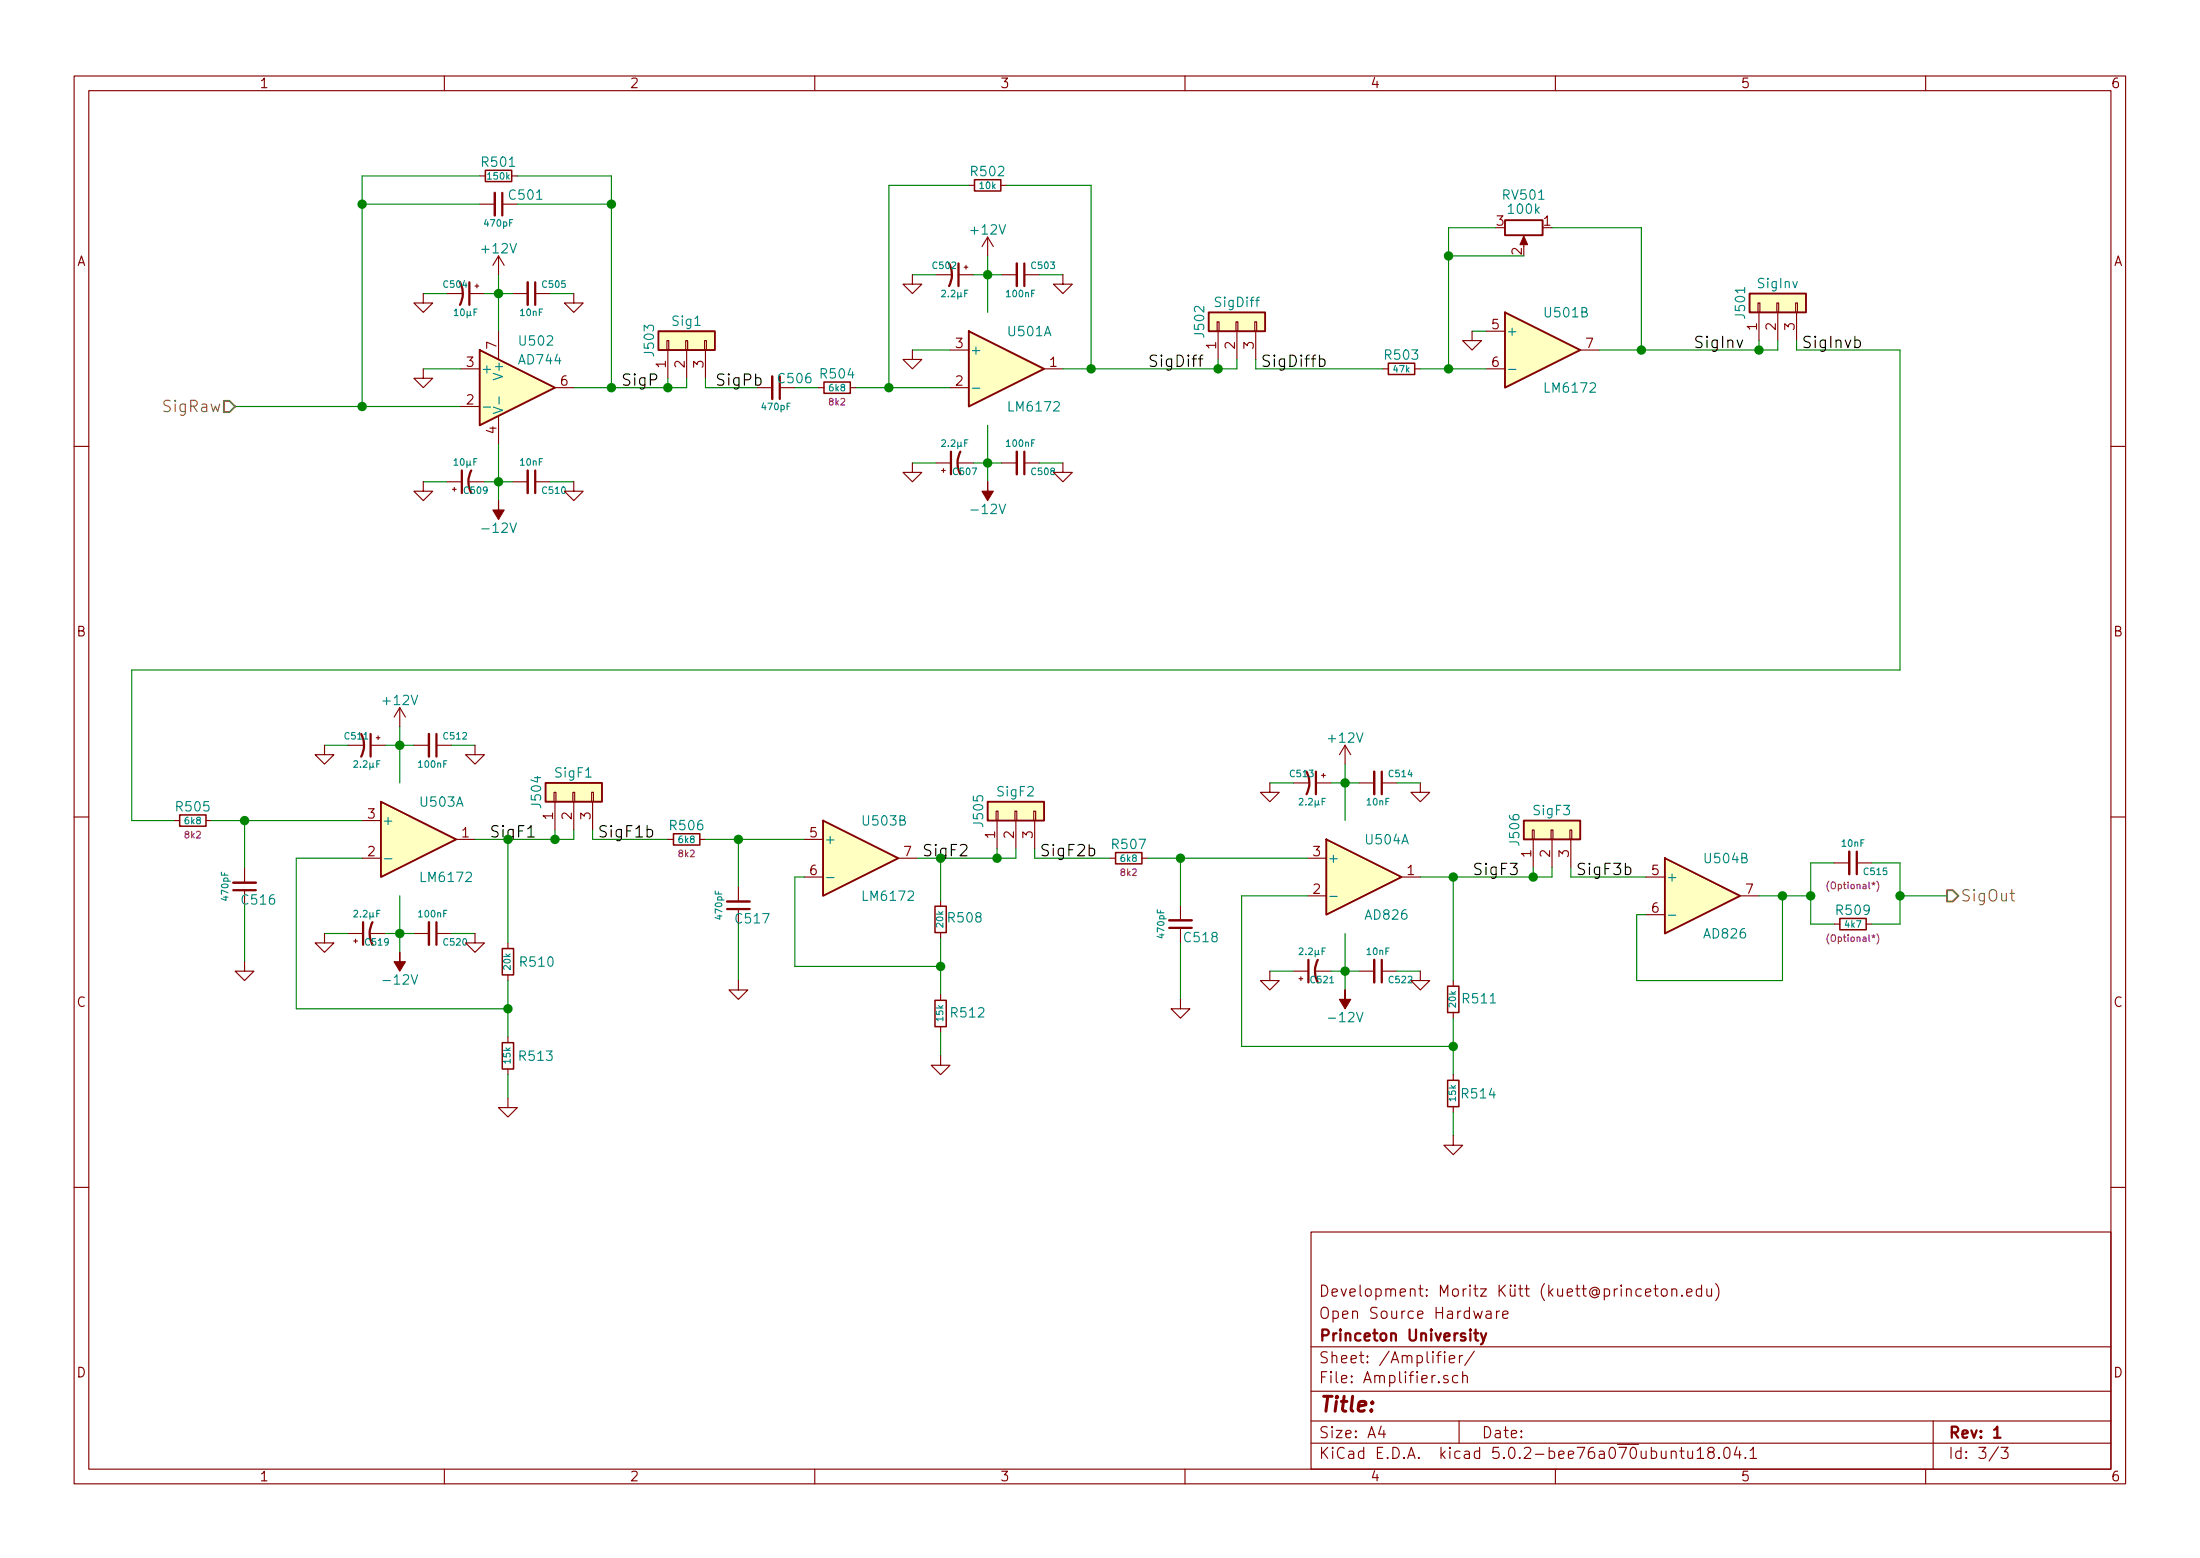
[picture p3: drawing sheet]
EESchema Schematic File Version 4
LIBS:Battery_Management
LIBS:Connector
LIBS:Diode
LIBS:DSP_Microchip_DSPIC33
LIBS:Graphic
LIBS:LED
LIBS:MCU_Microchip_PIC10
LIBS:MCU_Microchip_PIC12
LIBS:MCU_Microchip_PIC16
LIBS:MCU_Microchip_PIC18
LIBS:MCU_Microchip_PIC24
LIBS:MCU_Microchip_PIC32
LIBS:MCU_NXP_Kinetis
LIBS:MCU_NXP_LPC
LIBS:MCU_NXP_S08
LIBS:MCU_ST_STM8
LIBS:MCU_Texas_MSP430
LIBS:Mechanical
LIBS:Motor
LIBS:power
LIBS:Power_Management
LIBS:pspice
LIBS:Relay
LIBS:Sensor_Current
LIBS:Switch
LIBS:Transformer
LIBS:Valve
LIBS:Apple2_bus
LIBS:ibx
EELAYER 26 0
EELAYER END
$Descr A4 11693 8268
encoding utf-8
Sheet 5 3
Title ""
Date ""
Rev "1"
Comp "Princeton University"
Comment1 "Open Source Hardware"
Comment2 "Development: Moritz Kütt (kuett@princeton.edu)"
Comment3 ""
Comment4 ""
$EndDescr
Wire Wire Line
	1250 2150 2450 2150
Text HLabel 1250 2150 0    60   Input ~ 0
SigRaw
$Comp
L Amplifier_Operational:OP179GS U502
U 1 1
P 2750 2050
F 0 "U502" H 2750 2300 50  0000 L CNN
F 1 "AD744" H 2750 2200 50  0000 L CNN
F 2 "Housings_DIP:DIP-8_W7.62mm" H 2650 1850 50  0001 L CNN
F 3 "" H 2900 2200 50  0001 C CNN
	1    2750 2050
	1    0    0    -1  
$EndComp
Wire Wire Line
	2250 1950 2450 1950
$Comp
L power:GND #PWR067
U 1 1
P 2250 1950
F 0 "#PWR067" H 2250 1700 50  0001 C CNN
F 1 "GND" H 2250 1800 50  0001 C CNN
F 2 "" H 2250 1950 50  0001 C CNN
F 3 "" H 2250 1950 50  0001 C CNN
	1    2250 1950
	1    0    0    -1  
$EndComp
Wire Wire Line
	2650 1450 2650 1750
$Comp
L Device:C_Small C505
U 1 1
P 2825 1550
F 0 "C505" V 2775 1600 35  0000 L CNN
F 1 "10nF" V 2925 1550 35  0000 C CNN
F 2 "Capacitors_THT:C_Disc_D3.8mm_W2.6mm_P2.50mm" H 2825 1550 50  0001 C CNN
F 3 "" H 2825 1550 50  0001 C CNN
	1    2825 1550
	0    1    1    0   
$EndComp
$Comp
L Device:CP1_Small C504
U 1 1
P 2475 1550
F 0 "C504" V 2425 1425 35  0000 L CNN
F 1 "10µF" V 2575 1550 35  0000 C CNN
F 2 "Capacitors_THT:CP_Radial_D5.0mm_P2.50mm" H 2475 1550 50  0001 C CNN
F 3 "" H 2475 1550 50  0001 C CNN
	1    2475 1550
	0    1    1    0   
$EndComp
Wire Wire Line
	2575 1550 2725 1550
Connection ~ 2650 1550
Wire Wire Line
	2375 1550 2250 1550
$Comp
L power:GND #PWR068
U 1 1
P 2250 1550
F 0 "#PWR068" H 2250 1300 50  0001 C CNN
F 1 "GND" H 2250 1400 50  0001 C CNN
F 2 "" H 2250 1550 50  0001 C CNN
F 3 "" H 2250 1550 50  0001 C CNN
	1    2250 1550
	1    0    0    -1  
$EndComp
Wire Wire Line
	2925 1550 3050 1550
$Comp
L power:GND #PWR069
U 1 1
P 3050 1550
F 0 "#PWR069" H 3050 1300 50  0001 C CNN
F 1 "GND" H 3050 1400 50  0001 C CNN
F 2 "" H 3050 1550 50  0001 C CNN
F 3 "" H 3050 1550 50  0001 C CNN
	1    3050 1550
	-1   0    0    -1  
$EndComp
$Comp
L power:+12V #PWR070
U 1 1
P 2650 1450
F 0 "#PWR070" H 2650 1300 50  0001 C CNN
F 1 "+12V" H 2650 1590 50  0000 C CNN
F 2 "" H 2650 1450 50  0001 C CNN
F 3 "" H 2650 1450 50  0001 C CNN
	1    2650 1450
	1    0    0    -1  
$EndComp
$Comp
L Device:R_Small R501
U 1 1
P 2650 925
F 0 "R501" V 2575 925 50  0000 C CNN
F 1 "150k" V 2650 925 35  0000 C CNN
F 2 "Resistors_THT:R_Axial_DIN0207_L6.3mm_D2.5mm_P10.16mm_Horizontal" H 2650 925 50  0001 C CNN
F 3 "" H 2650 925 50  0001 C CNN
	1    2650 925 
	0    1    1    0   
$EndComp
$Comp
L Device:C_Small C501
U 1 1
P 2650 1075
F 0 "C501" V 2600 1220 50  0000 C CNN
F 1 "470pF" V 2750 1075 35  0000 C CNN
F 2 "Capacitors_THT:C_Rect_L7.0mm_W3.5mm_P5.00mm" H 2650 1075 50  0001 C CNN
F 3 "" H 2650 1075 50  0001 C CNN
	1    2650 1075
	0    1    1    0   
$EndComp
Wire Wire Line
	2550 925  1925 925 
Wire Wire Line
	1925 925  1925 2150
Connection ~ 1925 2150
Wire Wire Line
	2550 1075 1925 1075
Connection ~ 1925 1075
Wire Wire Line
	3050 2050 3650 2050
Wire Wire Line
	2750 1075 3250 1075
Wire Wire Line
	3250 925  3250 2050
Connection ~ 3250 2050
Wire Wire Line
	2750 925  3250 925 
Connection ~ 3250 1075
$Comp
L Device:C_Small C506
U 1 1
P 4125 2050
F 0 "C506" V 4075 2150 50  0000 C CNN
F 1 "470pF" V 4225 2050 35  0000 C CNN
F 2 "Capacitors_THT:C_Rect_L7.0mm_W3.5mm_P5.00mm" H 4125 2050 50  0001 C CNN
F 3 "" H 4125 2050 50  0001 C CNN
	1    4125 2050
	0    1    1    0   
$EndComp
Text Label 3300 2050 0    60   ~ 0
SigP
$Comp
L Amplifier_Operational:LM6172 U501
U 1 1
P 5350 1950
F 0 "U501" H 5350 2150 50  0000 L CNN
F 1 "LM6172" H 5350 1750 50  0000 L CNN
F 2 "Housings_DIP:DIP-8_W7.62mm" H 5350 1950 50  0001 C CNN
F 3 "" H 5350 1950 50  0001 C CNN
	1    5350 1950
	1    0    0    -1  
$EndComp
Wire Wire Line
	4225 2050 4350 2050
$Comp
L Device:R_Small R504
U 1 1
P 4450 2050
F 0 "R504" V 4375 2050 50  0000 C CNN
F 1 "6k8" V 4450 2050 35  0000 C CNN
F 2 "Resistors_THT:R_Axial_DIN0207_L6.3mm_D2.5mm_P10.16mm_Horizontal" H 4450 2050 50  0001 C CNN
F 3 "" H 4450 2050 50  0001 C CNN
F 4 "8k2" V 4525 2050 35  0000 C CNN "UKNI"
	1    4450 2050
	0    1    1    0   
$EndComp
Wire Wire Line
	4550 2050 5050 2050
Wire Wire Line
	7900 1750 7825 1750
$Comp
L power:GND #PWR071
U 1 1
P 7825 1750
F 0 "#PWR071" H 7825 1500 50  0001 C CNN
F 1 "GND" H 7825 1600 50  0001 C CNN
F 2 "" H 7825 1750 50  0001 C CNN
F 3 "" H 7825 1750 50  0001 C CNN
	1    7825 1750
	1    0    0    -1  
$EndComp
Wire Wire Line
	5250 1350 5250 1650
$Comp
L Device:C_Small C503
U 1 1
P 5425 1450
F 0 "C503" V 5375 1500 35  0000 L CNN
F 1 "100nF" V 5525 1450 35  0000 C CNN
F 2 "Capacitors_THT:C_Disc_D3.8mm_W2.6mm_P2.50mm" H 5425 1450 50  0001 C CNN
F 3 "" H 5425 1450 50  0001 C CNN
	1    5425 1450
	0    1    1    0   
$EndComp
$Comp
L Device:CP1_Small C502
U 1 1
P 5075 1450
F 0 "C502" V 5025 1325 35  0000 L CNN
F 1 "2.2µF" V 5175 1450 35  0000 C CNN
F 2 "Capacitors_THT:CP_Radial_D5.0mm_P2.50mm" H 5075 1450 50  0001 C CNN
F 3 "" H 5075 1450 50  0001 C CNN
	1    5075 1450
	0    1    1    0   
$EndComp
Wire Wire Line
	5175 1450 5325 1450
Connection ~ 5250 1450
Wire Wire Line
	4975 1450 4850 1450
$Comp
L power:GND #PWR072
U 1 1
P 4850 1450
F 0 "#PWR072" H 4850 1200 50  0001 C CNN
F 1 "GND" H 4850 1300 50  0001 C CNN
F 2 "" H 4850 1450 50  0001 C CNN
F 3 "" H 4850 1450 50  0001 C CNN
	1    4850 1450
	1    0    0    -1  
$EndComp
Wire Wire Line
	5525 1450 5650 1450
$Comp
L power:GND #PWR073
U 1 1
P 5650 1450
F 0 "#PWR073" H 5650 1200 50  0001 C CNN
F 1 "GND" H 5650 1300 50  0001 C CNN
F 2 "" H 5650 1450 50  0001 C CNN
F 3 "" H 5650 1450 50  0001 C CNN
	1    5650 1450
	-1   0    0    -1  
$EndComp
$Comp
L power:+12V #PWR074
U 1 1
P 5250 1350
F 0 "#PWR074" H 5250 1200 50  0001 C CNN
F 1 "+12V" H 5250 1490 50  0000 C CNN
F 2 "" H 5250 1350 50  0001 C CNN
F 3 "" H 5250 1350 50  0001 C CNN
	1    5250 1350
	1    0    0    -1  
$EndComp
Wire Wire Line
	5250 2250 5250 2550
$Comp
L Device:C_Small C508
U 1 1
P 5425 2450
F 0 "C508" V 5375 2500 35  0000 L CNN
F 1 "100nF" V 5525 2450 35  0000 C CNN
F 2 "Capacitors_THT:C_Disc_D3.8mm_W2.6mm_P2.50mm" H 5425 2450 50  0001 C CNN
F 3 "" H 5425 2450 50  0001 C CNN
	1    5425 2450
	0    1    -1   0   
$EndComp
$Comp
L Device:CP1_Small C507
U 1 1
P 5075 2450
F 0 "C507" V 5025 2325 35  0000 L CNN
F 1 "2.2µF" V 5175 2450 35  0000 C CNN
F 2 "Capacitors_THT:CP_Radial_D5.0mm_P2.50mm" H 5075 2450 50  0001 C CNN
F 3 "" H 5075 2450 50  0001 C CNN
	1    5075 2450
	0    -1   -1   0   
$EndComp
Wire Wire Line
	5175 2450 5325 2450
Connection ~ 5250 2450
Wire Wire Line
	4975 2450 4850 2450
$Comp
L power:GND #PWR075
U 1 1
P 4850 2450
F 0 "#PWR075" H 4850 2200 50  0001 C CNN
F 1 "GND" H 4850 2300 50  0001 C CNN
F 2 "" H 4850 2450 50  0001 C CNN
F 3 "" H 4850 2450 50  0001 C CNN
	1    4850 2450
	1    0    0    -1  
$EndComp
Wire Wire Line
	5525 2450 5650 2450
$Comp
L power:GND #PWR076
U 1 1
P 5650 2450
F 0 "#PWR076" H 5650 2200 50  0001 C CNN
F 1 "GND" H 5650 2300 50  0001 C CNN
F 2 "" H 5650 2450 50  0001 C CNN
F 3 "" H 5650 2450 50  0001 C CNN
	1    5650 2450
	-1   0    0    -1  
$EndComp
$Comp
L power:-12V #PWR514
U 1 1
P 5250 2550
F 0 "#PWR514" H 5250 2650 50  0001 C CNN
F 1 "-12V" H 5250 2700 50  0000 C CNN
F 2 "" H 5250 2550 50  0001 C CNN
F 3 "" H 5250 2550 50  0001 C CNN
	1    5250 2550
	-1   0    0    1   
$EndComp
Wire Wire Line
	2650 2350 2650 2650
$Comp
L Device:C_Small C510
U 1 1
P 2825 2550
F 0 "C510" V 2775 2600 35  0000 L CNN
F 1 "10nF" V 2925 2550 35  0000 C CNN
F 2 "Capacitors_THT:C_Disc_D3.8mm_W2.6mm_P2.50mm" H 2825 2550 50  0001 C CNN
F 3 "" H 2825 2550 50  0001 C CNN
	1    2825 2550
	0    1    -1   0   
$EndComp
$Comp
L Device:CP1_Small C509
U 1 1
P 2475 2550
F 0 "C509" V 2425 2425 35  0000 L CNN
F 1 "10µF" V 2575 2550 35  0000 C CNN
F 2 "Capacitors_THT:CP_Radial_D5.0mm_P2.50mm" H 2475 2550 50  0001 C CNN
F 3 "" H 2475 2550 50  0001 C CNN
	1    2475 2550
	0    -1   -1   0   
$EndComp
Wire Wire Line
	2575 2550 2725 2550
Connection ~ 2650 2550
Wire Wire Line
	2375 2550 2250 2550
$Comp
L power:GND #PWR077
U 1 1
P 2250 2550
F 0 "#PWR077" H 2250 2300 50  0001 C CNN
F 1 "GND" H 2250 2400 50  0001 C CNN
F 2 "" H 2250 2550 50  0001 C CNN
F 3 "" H 2250 2550 50  0001 C CNN
	1    2250 2550
	1    0    0    -1  
$EndComp
Wire Wire Line
	2925 2550 3050 2550
$Comp
L power:GND #PWR078
U 1 1
P 3050 2550
F 0 "#PWR078" H 3050 2300 50  0001 C CNN
F 1 "GND" H 3050 2400 50  0001 C CNN
F 2 "" H 3050 2550 50  0001 C CNN
F 3 "" H 3050 2550 50  0001 C CNN
	1    3050 2550
	-1   0    0    -1  
$EndComp
$Comp
L power:-12V #PWR515
U 1 1
P 2650 2650
F 0 "#PWR515" H 2650 2750 50  0001 C CNN
F 1 "-12V" H 2650 2800 50  0000 C CNN
F 2 "" H 2650 2650 50  0001 C CNN
F 3 "" H 2650 2650 50  0001 C CNN
	1    2650 2650
	-1   0    0    1   
$EndComp
$Comp
L Device:R_Small R502
U 1 1
P 5250 975
F 0 "R502" V 5175 975 50  0000 C CNN
F 1 "10k" V 5250 975 35  0000 C CNN
F 2 "Resistors_THT:R_Axial_DIN0207_L6.3mm_D2.5mm_P10.16mm_Horizontal" H 5250 975 50  0001 C CNN
F 3 "" H 5250 975 50  0001 C CNN
	1    5250 975 
	0    1    1    0   
$EndComp
Wire Wire Line
	5150 975  4725 975 
Wire Wire Line
	4725 975  4725 2050
Connection ~ 4725 2050
Wire Wire Line
	5650 1950 6575 1950
Wire Wire Line
	5350 975  5800 975 
Wire Wire Line
	5800 975  5800 1950
Connection ~ 5800 1950
$Comp
L Device:R_Small R503
U 1 1
P 7450 1950
F 0 "R503" V 7375 1950 50  0000 C CNN
F 1 "47k" V 7450 1950 35  0000 C CNN
F 2 "Resistors_THT:R_Axial_DIN0207_L6.3mm_D2.5mm_P10.16mm_Horizontal" H 7450 1950 50  0001 C CNN
F 3 "" H 7450 1950 50  0001 C CNN
	1    7450 1950
	0    1    1    0   
$EndComp
$Comp
L Amplifier_Operational:LM6172 U501
U 2 1
P 8200 1850
F 0 "U501" H 8200 2050 50  0000 L CNN
F 1 "LM6172" H 8200 1650 50  0000 L CNN
F 2 "Housings_DIP:DIP-8_W7.62mm" H 8200 1850 50  0001 C CNN
F 3 "" H 8200 1850 50  0001 C CNN
	2    8200 1850
	1    0    0    -1  
$EndComp
Wire Wire Line
	7550 1950 7900 1950
$Comp
L Device:R_POT RV501
U 1 1
P 8100 1200
F 0 "RV501" V 7925 1200 50  0000 C CNN
F 1 "100k" V 8000 1200 50  0000 C CNN
F 2 "Potentiometers:Potentiometer_Trimmer_Bourns_3006P" H 8100 1200 50  0001 C CNN
F 3 "" H 8100 1200 50  0001 C CNN
	1    8100 1200
	0    1    1    0   
$EndComp
Wire Wire Line
	7950 1200 7700 1200
Wire Wire Line
	7700 1200 7700 1950
Connection ~ 7700 1950
Wire Wire Line
	8100 1350 7700 1350
Connection ~ 7700 1350
Text Label 6100 1950 0    60   ~ 0
SigDiff
$Comp
L Connector_Generic:Conn_01x03 J503
U 1 1
P 3650 1800
F 0 "J503" H 3650 2000 50  0000 C CNN
F 1 "Sig1" V 3750 1800 50  0000 C CNN
F 2 "Pin_Headers:Pin_Header_Straight_1x03_Pitch2.54mm" H 3650 1800 50  0001 C CNN
F 3 "" H 3650 1800 50  0001 C CNN
	1    3650 1800
	0    -1   -1   0   
$EndComp
Wire Wire Line
	3550 2050 3550 2000
Wire Wire Line
	3650 2050 3650 2000
Connection ~ 3550 2050
Wire Wire Line
	3750 2000 3750 2050
Wire Wire Line
	3750 2050 4025 2050
Text Label 3800 2050 0    60   ~ 0
SigPb
$Comp
L Connector_Generic:Conn_01x03 J502
U 1 1
P 6575 1700
F 0 "J502" H 6575 1900 50  0000 C CNN
F 1 "SigDiff" V 6675 1700 50  0000 C CNN
F 2 "Pin_Headers:Pin_Header_Straight_1x03_Pitch2.54mm" H 6575 1700 50  0001 C CNN
F 3 "" H 6575 1700 50  0001 C CNN
	1    6575 1700
	0    -1   -1   0   
$EndComp
Wire Wire Line
	6575 1950 6575 1900
Wire Wire Line
	6475 1900 6475 1950
Connection ~ 6475 1950
Wire Wire Line
	6675 1900 6675 1950
Wire Wire Line
	6675 1950 7350 1950
Text Label 6700 1950 0    60   ~ 0
SigDiffb
$Comp
L Amplifier_Operational:LM6172 U503
U 1 1
P 2225 4450
F 0 "U503" H 2225 4650 50  0000 L CNN
F 1 "LM6172" H 2225 4250 50  0000 L CNN
F 2 "Housings_DIP:DIP-8_W7.62mm" H 2225 4450 50  0001 C CNN
F 3 "" H 2225 4450 50  0001 C CNN
	1    2225 4450
	1    0    0    -1  
$EndComp
$Comp
L Device:R_Small R505
U 1 1
P 1025 4350
F 0 "R505" V 950 4350 50  0000 C CNN
F 1 "6k8" V 1025 4350 35  0000 C CNN
F 2 "Resistors_THT:R_Axial_DIN0207_L6.3mm_D2.5mm_P10.16mm_Horizontal" H 1025 4350 50  0001 C CNN
F 3 "" H 1025 4350 50  0001 C CNN
F 4 "8k2" V 1100 4350 35  0000 C CNN "UKNI"
	1    1025 4350
	0    1    1    0   
$EndComp
Wire Wire Line
	1125 4350 1925 4350
Wire Wire Line
	2125 3850 2125 4150
$Comp
L Device:C_Small C512
U 1 1
P 2300 3950
F 0 "C512" V 2250 4000 35  0000 L CNN
F 1 "100nF" V 2400 3950 35  0000 C CNN
F 2 "Capacitors_THT:C_Disc_D3.8mm_W2.6mm_P2.50mm" H 2300 3950 50  0001 C CNN
F 3 "" H 2300 3950 50  0001 C CNN
	1    2300 3950
	0    1    1    0   
$EndComp
$Comp
L Device:CP1_Small C511
U 1 1
P 1950 3950
F 0 "C511" V 1900 3825 35  0000 L CNN
F 1 "2.2µF" V 2050 3950 35  0000 C CNN
F 2 "Capacitors_THT:CP_Radial_D5.0mm_P2.50mm" H 1950 3950 50  0001 C CNN
F 3 "" H 1950 3950 50  0001 C CNN
	1    1950 3950
	0    1    1    0   
$EndComp
Wire Wire Line
	2050 3950 2200 3950
Connection ~ 2125 3950
Wire Wire Line
	1850 3950 1725 3950
$Comp
L power:GND #PWR079
U 1 1
P 1725 3950
F 0 "#PWR079" H 1725 3700 50  0001 C CNN
F 1 "GND" H 1725 3800 50  0001 C CNN
F 2 "" H 1725 3950 50  0001 C CNN
F 3 "" H 1725 3950 50  0001 C CNN
	1    1725 3950
	1    0    0    -1  
$EndComp
Wire Wire Line
	2400 3950 2525 3950
$Comp
L power:GND #PWR080
U 1 1
P 2525 3950
F 0 "#PWR080" H 2525 3700 50  0001 C CNN
F 1 "GND" H 2525 3800 50  0001 C CNN
F 2 "" H 2525 3950 50  0001 C CNN
F 3 "" H 2525 3950 50  0001 C CNN
	1    2525 3950
	-1   0    0    -1  
$EndComp
$Comp
L power:+12V #PWR081
U 1 1
P 2125 3850
F 0 "#PWR081" H 2125 3700 50  0001 C CNN
F 1 "+12V" H 2125 3990 50  0000 C CNN
F 2 "" H 2125 3850 50  0001 C CNN
F 3 "" H 2125 3850 50  0001 C CNN
	1    2125 3850
	1    0    0    -1  
$EndComp
Wire Wire Line
	2125 4750 2125 5050
$Comp
L Device:C_Small C520
U 1 1
P 2300 4950
F 0 "C520" V 2250 5000 35  0000 L CNN
F 1 "100nF" V 2400 4950 35  0000 C CNN
F 2 "Capacitors_THT:C_Disc_D3.8mm_W2.6mm_P2.50mm" H 2300 4950 50  0001 C CNN
F 3 "" H 2300 4950 50  0001 C CNN
	1    2300 4950
	0    1    -1   0   
$EndComp
$Comp
L Device:CP1_Small C519
U 1 1
P 1950 4950
F 0 "C519" V 1900 4825 35  0000 L CNN
F 1 "2.2µF" V 2050 4950 35  0000 C CNN
F 2 "Capacitors_THT:CP_Radial_D5.0mm_P2.50mm" H 1950 4950 50  0001 C CNN
F 3 "" H 1950 4950 50  0001 C CNN
	1    1950 4950
	0    -1   -1   0   
$EndComp
Wire Wire Line
	2050 4950 2200 4950
Connection ~ 2125 4950
Wire Wire Line
	1850 4950 1725 4950
$Comp
L power:GND #PWR082
U 1 1
P 1725 4950
F 0 "#PWR082" H 1725 4700 50  0001 C CNN
F 1 "GND" H 1725 4800 50  0001 C CNN
F 2 "" H 1725 4950 50  0001 C CNN
F 3 "" H 1725 4950 50  0001 C CNN
	1    1725 4950
	1    0    0    -1  
$EndComp
Wire Wire Line
	2400 4950 2525 4950
$Comp
L power:GND #PWR083
U 1 1
P 2525 4950
F 0 "#PWR083" H 2525 4700 50  0001 C CNN
F 1 "GND" H 2525 4800 50  0001 C CNN
F 2 "" H 2525 4950 50  0001 C CNN
F 3 "" H 2525 4950 50  0001 C CNN
	1    2525 4950
	-1   0    0    -1  
$EndComp
$Comp
L power:-12V #PWR524
U 1 1
P 2125 5050
F 0 "#PWR524" H 2125 5150 50  0001 C CNN
F 1 "-12V" H 2125 5200 50  0000 C CNN
F 2 "" H 2125 5050 50  0001 C CNN
F 3 "" H 2125 5050 50  0001 C CNN
	1    2125 5050
	-1   0    0    1   
$EndComp
Wire Wire Line
	2525 4450 3050 4450
Text Label 2600 4450 0    60   ~ 0
SigF1
$Comp
L Connector_Generic:Conn_01x03 J504
U 1 1
P 3050 4200
F 0 "J504" H 3050 4400 50  0000 C CNN
F 1 "SigF1" V 3150 4200 50  0000 C CNN
F 2 "Pin_Headers:Pin_Header_Straight_1x03_Pitch2.54mm" H 3050 4200 50  0001 C CNN
F 3 "" H 3050 4200 50  0001 C CNN
	1    3050 4200
	0    -1   -1   0   
$EndComp
Wire Wire Line
	3050 4450 3050 4400
Wire Wire Line
	2950 4400 2950 4450
Connection ~ 2950 4450
Wire Wire Line
	3150 4400 3150 4450
Wire Wire Line
	3150 4450 3550 4450
Text Label 3175 4450 0    60   ~ 0
SigF1b
$Comp
L Device:C_Small C516
U 1 1
P 1300 4700
F 0 "C516" H 1225 4775 50  0000 C CNN
F 1 "470pF" V 1400 4700 35  0000 C CNN
F 2 "Capacitors_THT:C_Rect_L7.0mm_W3.5mm_P5.00mm" H 1300 4700 50  0001 C CNN
F 3 "" H 1300 4700 50  0001 C CNN
	1    1300 4700
	-1   0    0    1   
$EndComp
Wire Wire Line
	1300 4600 1300 4350
Connection ~ 1300 4350
Wire Wire Line
	1300 4800 1300 5100
$Comp
L power:GND #PWR084
U 1 1
P 1300 5100
F 0 "#PWR084" H 1300 4850 50  0001 C CNN
F 1 "GND" H 1300 4950 50  0001 C CNN
F 2 "" H 1300 5100 50  0001 C CNN
F 3 "" H 1300 5100 50  0001 C CNN
	1    1300 5100
	1    0    0    -1  
$EndComp
Wire Wire Line
	1925 4550 1575 4550
Wire Wire Line
	1575 4550 1575 5350
Wire Wire Line
	1575 5350 2700 5350
$Comp
L Device:R_Small R510
U 1 1
P 2700 5100
F 0 "R510" H 2545 5105 50  0000 C CNN
F 1 "20k" V 2700 5100 35  0000 C CNN
F 2 "Resistors_THT:R_Axial_DIN0207_L6.3mm_D2.5mm_P10.16mm_Horizontal" H 2700 5100 50  0001 C CNN
F 3 "" H 2700 5100 50  0001 C CNN
	1    2700 5100
	-1   0    0    1   
$EndComp
Wire Wire Line
	2700 5000 2700 4450
Connection ~ 2700 4450
Wire Wire Line
	2700 5200 2700 5500
$Comp
L Device:R_Small R513
U 1 1
P 2700 5600
F 0 "R513" H 2550 5600 50  0000 C CNN
F 1 "15k" V 2700 5600 35  0000 C CNN
F 2 "Resistors_THT:R_Axial_DIN0207_L6.3mm_D2.5mm_P10.16mm_Horizontal" H 2700 5600 50  0001 C CNN
F 3 "" H 2700 5600 50  0001 C CNN
	1    2700 5600
	-1   0    0    -1  
$EndComp
Connection ~ 2700 5350
Wire Wire Line
	2700 5700 2700 5825
$Comp
L power:GND #PWR085
U 1 1
P 2700 5825
F 0 "#PWR085" H 2700 5575 50  0001 C CNN
F 1 "GND" H 2700 5675 50  0001 C CNN
F 2 "" H 2700 5825 50  0001 C CNN
F 3 "" H 2700 5825 50  0001 C CNN
	1    2700 5825
	1    0    0    -1  
$EndComp
Wire Wire Line
	8500 1850 9450 1850
Text Label 9000 1850 0    60   ~ 0
SigInv
$Comp
L Connector_Generic:Conn_01x03 J501
U 1 1
P 9450 1600
F 0 "J501" H 9450 1800 50  0000 C CNN
F 1 "SigInv" V 9550 1600 50  0000 C CNN
F 2 "Pin_Headers:Pin_Header_Straight_1x03_Pitch2.54mm" H 9450 1600 50  0001 C CNN
F 3 "" H 9450 1600 50  0001 C CNN
	1    9450 1600
	0    -1   -1   0   
$EndComp
Wire Wire Line
	9450 1850 9450 1800
Wire Wire Line
	9350 1800 9350 1850
Connection ~ 9350 1850
Wire Wire Line
	9550 1800 9550 1850
Wire Wire Line
	9550 1850 10100 1850
Text Label 9575 1850 0    60   ~ 0
SigInvb
Wire Wire Line
	8250 1200 8725 1200
Wire Wire Line
	8725 1200 8725 1850
Connection ~ 8725 1850
Wire Wire Line
	10100 1850 10100 3550
Wire Wire Line
	10100 3550 700  3550
Wire Wire Line
	700  3550 700  4350
Wire Wire Line
	700  4350 925  4350
$Comp
L Amplifier_Operational:LM6172 U503
U 2 1
P 4575 4550
F 0 "U503" H 4575 4750 50  0000 L CNN
F 1 "LM6172" H 4575 4350 50  0000 L CNN
F 2 "Housings_DIP:DIP-8_W7.62mm" H 4575 4550 50  0001 C CNN
F 3 "" H 4575 4550 50  0001 C CNN
	2    4575 4550
	1    0    0    -1  
$EndComp
Wire Wire Line
	4875 4550 5400 4550
Text Label 4900 4550 0    60   ~ 0
SigF2
$Comp
L Connector_Generic:Conn_01x03 J505
U 1 1
P 5400 4300
F 0 "J505" H 5400 4500 50  0000 C CNN
F 1 "SigF2" V 5500 4300 50  0000 C CNN
F 2 "Pin_Headers:Pin_Header_Straight_1x03_Pitch2.54mm" H 5400 4300 50  0001 C CNN
F 3 "" H 5400 4300 50  0001 C CNN
	1    5400 4300
	0    -1   -1   0   
$EndComp
Wire Wire Line
	5400 4550 5400 4500
Wire Wire Line
	5300 4500 5300 4550
Connection ~ 5300 4550
Wire Wire Line
	5500 4500 5500 4550
Wire Wire Line
	5500 4550 5900 4550
Text Label 5525 4550 0    60   ~ 0
SigF2b
Wire Wire Line
	4275 4650 4225 4650
Wire Wire Line
	4225 4650 4225 5125
Wire Wire Line
	4225 5125 5000 5125
$Comp
L Device:R_Small R508
U 1 1
P 5000 4875
F 0 "R508" H 4870 4870 50  0000 C CNN
F 1 "20k" V 5000 4875 35  0000 C CNN
F 2 "Resistors_THT:R_Axial_DIN0207_L6.3mm_D2.5mm_P10.16mm_Horizontal" H 5000 4875 50  0001 C CNN
F 3 "" H 5000 4875 50  0001 C CNN
	1    5000 4875
	-1   0    0    1   
$EndComp
Wire Wire Line
	5000 4775 5000 4550
Connection ~ 5000 4550
Wire Wire Line
	5000 4975 5000 5275
$Comp
L Device:R_Small R512
U 1 1
P 5000 5375
F 0 "R512" H 4855 5380 50  0000 C CNN
F 1 "15k" V 5000 5375 35  0000 C CNN
F 2 "Resistors_THT:R_Axial_DIN0207_L6.3mm_D2.5mm_P10.16mm_Horizontal" H 5000 5375 50  0001 C CNN
F 3 "" H 5000 5375 50  0001 C CNN
	1    5000 5375
	-1   0    0    -1  
$EndComp
Connection ~ 5000 5125
Wire Wire Line
	5000 5475 5000 5600
$Comp
L power:GND #PWR086
U 1 1
P 5000 5600
F 0 "#PWR086" H 5000 5350 50  0001 C CNN
F 1 "GND" H 5000 5450 50  0001 C CNN
F 2 "" H 5000 5600 50  0001 C CNN
F 3 "" H 5000 5600 50  0001 C CNN
	1    5000 5600
	1    0    0    -1  
$EndComp
$Comp
L Device:R_Small R506
U 1 1
P 3650 4450
F 0 "R506" V 3575 4450 50  0000 C CNN
F 1 "6k8" V 3650 4450 35  0000 C CNN
F 2 "Resistors_THT:R_Axial_DIN0207_L6.3mm_D2.5mm_P10.16mm_Horizontal" H 3650 4450 50  0001 C CNN
F 3 "" H 3650 4450 50  0001 C CNN
F 4 "8k2" V 3725 4450 35  0000 C CNN "UKNI"
	1    3650 4450
	0    1    1    0   
$EndComp
Wire Wire Line
	3750 4450 4275 4450
$Comp
L Device:C_Small C517
U 1 1
P 3925 4800
F 0 "C517" H 3850 4875 50  0000 C CNN
F 1 "470pF" V 4025 4800 35  0000 C CNN
F 2 "Capacitors_THT:C_Rect_L7.0mm_W3.5mm_P5.00mm" H 3925 4800 50  0001 C CNN
F 3 "" H 3925 4800 50  0001 C CNN
	1    3925 4800
	-1   0    0    1   
$EndComp
Wire Wire Line
	3925 4450 3925 4700
Connection ~ 3925 4450
Wire Wire Line
	3925 4900 3925 5200
$Comp
L power:GND #PWR087
U 1 1
P 3925 5200
F 0 "#PWR087" H 3925 4950 50  0001 C CNN
F 1 "GND" H 3925 5050 50  0001 C CNN
F 2 "" H 3925 5200 50  0001 C CNN
F 3 "" H 3925 5200 50  0001 C CNN
	1    3925 5200
	1    0    0    -1  
$EndComp
$Comp
L Amplifier_Operational:LM6172 U504
U 1 1
P 7250 4650
F 0 "U504" H 7250 4850 50  0000 L CNN
F 1 "AD826" H 7250 4450 50  0000 L CNN
F 2 "Housings_DIP:DIP-8_W7.62mm" H 7250 4650 50  0001 C CNN
F 3 "" H 7250 4650 50  0001 C CNN
	1    7250 4650
	1    0    0    -1  
$EndComp
$Comp
L Device:R_Small R507
U 1 1
P 6000 4550
F 0 "R507" V 5925 4550 50  0000 C CNN
F 1 "6k8" V 6000 4550 35  0000 C CNN
F 2 "Resistors_THT:R_Axial_DIN0207_L6.3mm_D2.5mm_P10.16mm_Horizontal" H 6000 4550 50  0001 C CNN
F 3 "" H 6000 4550 50  0001 C CNN
F 4 "8k2" V 6075 4550 35  0000 C CNN "UKNI"
	1    6000 4550
	0    1    1    0   
$EndComp
Wire Wire Line
	6100 4550 6950 4550
Wire Wire Line
	7150 4050 7150 4350
$Comp
L Device:C_Small C514
U 1 1
P 7325 4150
F 0 "C514" V 7275 4200 35  0000 L CNN
F 1 "10nF" V 7425 4150 35  0000 C CNN
F 2 "Capacitors_THT:C_Disc_D3.8mm_W2.6mm_P2.50mm" H 7325 4150 50  0001 C CNN
F 3 "" H 7325 4150 50  0001 C CNN
	1    7325 4150
	0    1    1    0   
$EndComp
$Comp
L Device:CP1_Small C513
U 1 1
P 6975 4150
F 0 "C513" V 6925 4025 35  0000 L CNN
F 1 "2.2µF" V 7075 4150 35  0000 C CNN
F 2 "Capacitors_THT:CP_Radial_D5.0mm_P2.50mm" H 6975 4150 50  0001 C CNN
F 3 "" H 6975 4150 50  0001 C CNN
	1    6975 4150
	0    1    1    0   
$EndComp
Wire Wire Line
	7075 4150 7225 4150
Connection ~ 7150 4150
Wire Wire Line
	6875 4150 6750 4150
$Comp
L power:GND #PWR088
U 1 1
P 6750 4150
F 0 "#PWR088" H 6750 3900 50  0001 C CNN
F 1 "GND" H 6750 4000 50  0001 C CNN
F 2 "" H 6750 4150 50  0001 C CNN
F 3 "" H 6750 4150 50  0001 C CNN
	1    6750 4150
	1    0    0    -1  
$EndComp
Wire Wire Line
	7425 4150 7550 4150
$Comp
L power:GND #PWR089
U 1 1
P 7550 4150
F 0 "#PWR089" H 7550 3900 50  0001 C CNN
F 1 "GND" H 7550 4000 50  0001 C CNN
F 2 "" H 7550 4150 50  0001 C CNN
F 3 "" H 7550 4150 50  0001 C CNN
	1    7550 4150
	-1   0    0    -1  
$EndComp
$Comp
L power:+12V #PWR090
U 1 1
P 7150 4050
F 0 "#PWR090" H 7150 3900 50  0001 C CNN
F 1 "+12V" H 7150 4190 50  0000 C CNN
F 2 "" H 7150 4050 50  0001 C CNN
F 3 "" H 7150 4050 50  0001 C CNN
	1    7150 4050
	1    0    0    -1  
$EndComp
Wire Wire Line
	7150 4950 7150 5250
$Comp
L Device:C_Small C522
U 1 1
P 7325 5150
F 0 "C522" V 7275 5200 35  0000 L CNN
F 1 "10nF" V 7425 5150 35  0000 C CNN
F 2 "Capacitors_THT:C_Disc_D3.8mm_W2.6mm_P2.50mm" H 7325 5150 50  0001 C CNN
F 3 "" H 7325 5150 50  0001 C CNN
	1    7325 5150
	0    1    -1   0   
$EndComp
$Comp
L Device:CP1_Small C521
U 1 1
P 6975 5150
F 0 "C521" V 6925 5025 35  0000 L CNN
F 1 "2.2µF" V 7075 5150 35  0000 C CNN
F 2 "Capacitors_THT:CP_Radial_D5.0mm_P2.50mm" H 6975 5150 50  0001 C CNN
F 3 "" H 6975 5150 50  0001 C CNN
	1    6975 5150
	0    -1   -1   0   
$EndComp
Wire Wire Line
	7075 5150 7225 5150
Connection ~ 7150 5150
Wire Wire Line
	6875 5150 6750 5150
$Comp
L power:GND #PWR091
U 1 1
P 6750 5150
F 0 "#PWR091" H 6750 4900 50  0001 C CNN
F 1 "GND" H 6750 5000 50  0001 C CNN
F 2 "" H 6750 5150 50  0001 C CNN
F 3 "" H 6750 5150 50  0001 C CNN
	1    6750 5150
	1    0    0    -1  
$EndComp
Wire Wire Line
	7425 5150 7550 5150
$Comp
L power:GND #PWR092
U 1 1
P 7550 5150
F 0 "#PWR092" H 7550 4900 50  0001 C CNN
F 1 "GND" H 7550 5000 50  0001 C CNN
F 2 "" H 7550 5150 50  0001 C CNN
F 3 "" H 7550 5150 50  0001 C CNN
	1    7550 5150
	-1   0    0    -1  
$EndComp
$Comp
L power:-12V #PWR529
U 1 1
P 7150 5250
F 0 "#PWR529" H 7150 5350 50  0001 C CNN
F 1 "-12V" H 7150 5400 50  0000 C CNN
F 2 "" H 7150 5250 50  0001 C CNN
F 3 "" H 7150 5250 50  0001 C CNN
	1    7150 5250
	-1   0    0    1   
$EndComp
Wire Wire Line
	7550 4650 8250 4650
Text Label 7825 4650 0    60   ~ 0
SigF3
$Comp
L Connector_Generic:Conn_01x03 J506
U 1 1
P 8250 4400
F 0 "J506" H 8250 4600 50  0000 C CNN
F 1 "SigF3" V 8350 4400 50  0000 C CNN
F 2 "Pin_Headers:Pin_Header_Straight_1x03_Pitch2.54mm" H 8250 4400 50  0001 C CNN
F 3 "" H 8250 4400 50  0001 C CNN
	1    8250 4400
	0    -1   -1   0   
$EndComp
Wire Wire Line
	8250 4650 8250 4600
Wire Wire Line
	8150 4600 8150 4650
Connection ~ 8150 4650
Wire Wire Line
	8350 4600 8350 4650
Wire Wire Line
	8350 4650 8750 4650
Text Label 8375 4650 0    60   ~ 0
SigF3b
$Comp
L Device:C_Small C518
U 1 1
P 6275 4900
F 0 "C518" H 6165 4975 50  0000 C CNN
F 1 "470pF" V 6375 4900 35  0000 C CNN
F 2 "Capacitors_THT:C_Rect_L7.0mm_W3.5mm_P5.00mm" H 6275 4900 50  0001 C CNN
F 3 "" H 6275 4900 50  0001 C CNN
	1    6275 4900
	-1   0    0    1   
$EndComp
Wire Wire Line
	6275 4800 6275 4550
Connection ~ 6275 4550
Wire Wire Line
	6275 5000 6275 5300
$Comp
L power:GND #PWR093
U 1 1
P 6275 5300
F 0 "#PWR093" H 6275 5050 50  0001 C CNN
F 1 "GND" H 6275 5150 50  0001 C CNN
F 2 "" H 6275 5300 50  0001 C CNN
F 3 "" H 6275 5300 50  0001 C CNN
	1    6275 5300
	1    0    0    -1  
$EndComp
Wire Wire Line
	6950 4750 6600 4750
Wire Wire Line
	6600 4750 6600 5550
Wire Wire Line
	6600 5550 7725 5550
$Comp
L Device:R_Small R511
U 1 1
P 7725 5300
F 0 "R511" H 7585 5300 50  0000 C CNN
F 1 "20k" V 7725 5300 35  0000 C CNN
F 2 "Resistors_THT:R_Axial_DIN0207_L6.3mm_D2.5mm_P10.16mm_Horizontal" H 7725 5300 50  0001 C CNN
F 3 "" H 7725 5300 50  0001 C CNN
	1    7725 5300
	-1   0    0    1   
$EndComp
Wire Wire Line
	7725 5200 7725 4650
Connection ~ 7725 4650
Wire Wire Line
	7725 5400 7725 5700
$Comp
L Device:R_Small R514
U 1 1
P 7725 5800
F 0 "R514" H 7590 5800 50  0000 C CNN
F 1 "15k" V 7725 5800 35  0000 C CNN
F 2 "Resistors_THT:R_Axial_DIN0207_L6.3mm_D2.5mm_P10.16mm_Horizontal" H 7725 5800 50  0001 C CNN
F 3 "" H 7725 5800 50  0001 C CNN
	1    7725 5800
	-1   0    0    -1  
$EndComp
Connection ~ 7725 5550
Wire Wire Line
	7725 5900 7725 6025
$Comp
L power:GND #PWR094
U 1 1
P 7725 6025
F 0 "#PWR094" H 7725 5775 50  0001 C CNN
F 1 "GND" H 7725 5875 50  0001 C CNN
F 2 "" H 7725 6025 50  0001 C CNN
F 3 "" H 7725 6025 50  0001 C CNN
	1    7725 6025
	1    0    0    -1  
$EndComp
$Comp
L Amplifier_Operational:LM6172 U504
U 2 1
P 9050 4750
F 0 "U504" H 9050 4950 50  0000 L CNN
F 1 "AD826" H 9050 4550 50  0000 L CNN
F 2 "Housings_DIP:DIP-8_W7.62mm" H 9050 4750 50  0001 C CNN
F 3 "" H 9050 4750 50  0001 C CNN
	2    9050 4750
	1    0    0    -1  
$EndComp
Wire Wire Line
	9350 4750 9625 4750
Wire Wire Line
	8750 4850 8700 4850
Wire Wire Line
	8700 4850 8700 5200
Wire Wire Line
	8700 5200 9475 5200
Wire Wire Line
	9475 5200 9475 4750
Connection ~ 9475 4750
Wire Wire Line
	9625 4575 9625 4900
Wire Wire Line
	9625 4575 9750 4575
Wire Wire Line
	9625 4900 9750 4900
Connection ~ 9625 4750
$Comp
L Device:C_Small C515
U 1 1
P 9850 4575
F 0 "C515" V 9800 4625 35  0000 L CNN
F 1 "10nF" V 9950 4575 35  0000 C CNN
F 2 "Capacitors_THT:C_Disc_D3.8mm_W2.6mm_P2.50mm" H 9850 4575 50  0001 C CNN
F 3 "" H 9850 4575 50  0001 C CNN
F 4 "(Optional*)" V 9725 4575 35  0000 C CNN "Use"
	1    9850 4575
	0    1    -1   0   
$EndComp
$Comp
L Device:R_Small R509
U 1 1
P 9850 4900
F 0 "R509" V 9775 4900 50  0000 C CNN
F 1 "4k7" V 9850 4900 35  0000 C CNN
F 2 "Resistors_THT:R_Axial_DIN0207_L6.3mm_D2.5mm_P10.16mm_Horizontal" H 9850 4900 50  0001 C CNN
F 3 "" H 9850 4900 50  0001 C CNN
F 4 "(Optional*)" V 9925 4900 35  0000 C CNN "Use"
	1    9850 4900
	0    1    1    0   
$EndComp
Wire Wire Line
	9950 4575 10100 4575
Wire Wire Line
	10100 4575 10100 4900
Wire Wire Line
	10100 4900 9950 4900
Wire Wire Line
	10100 4750 10350 4750
Connection ~ 10100 4750
Text HLabel 10350 4750 2    60   Output ~ 0
SigOut
Wire Wire Line
	4850 1850 5050 1850
$Comp
L power:GND #PWR095
U 1 1
P 4850 1850
F 0 "#PWR095" H 4850 1600 50  0001 C CNN
F 1 "GND" H 4850 1700 50  0001 C CNN
F 2 "" H 4850 1850 50  0001 C CNN
F 3 "" H 4850 1850 50  0001 C CNN
	1    4850 1850
	1    0    0    -1  
$EndComp
$EndSCHEMATC
